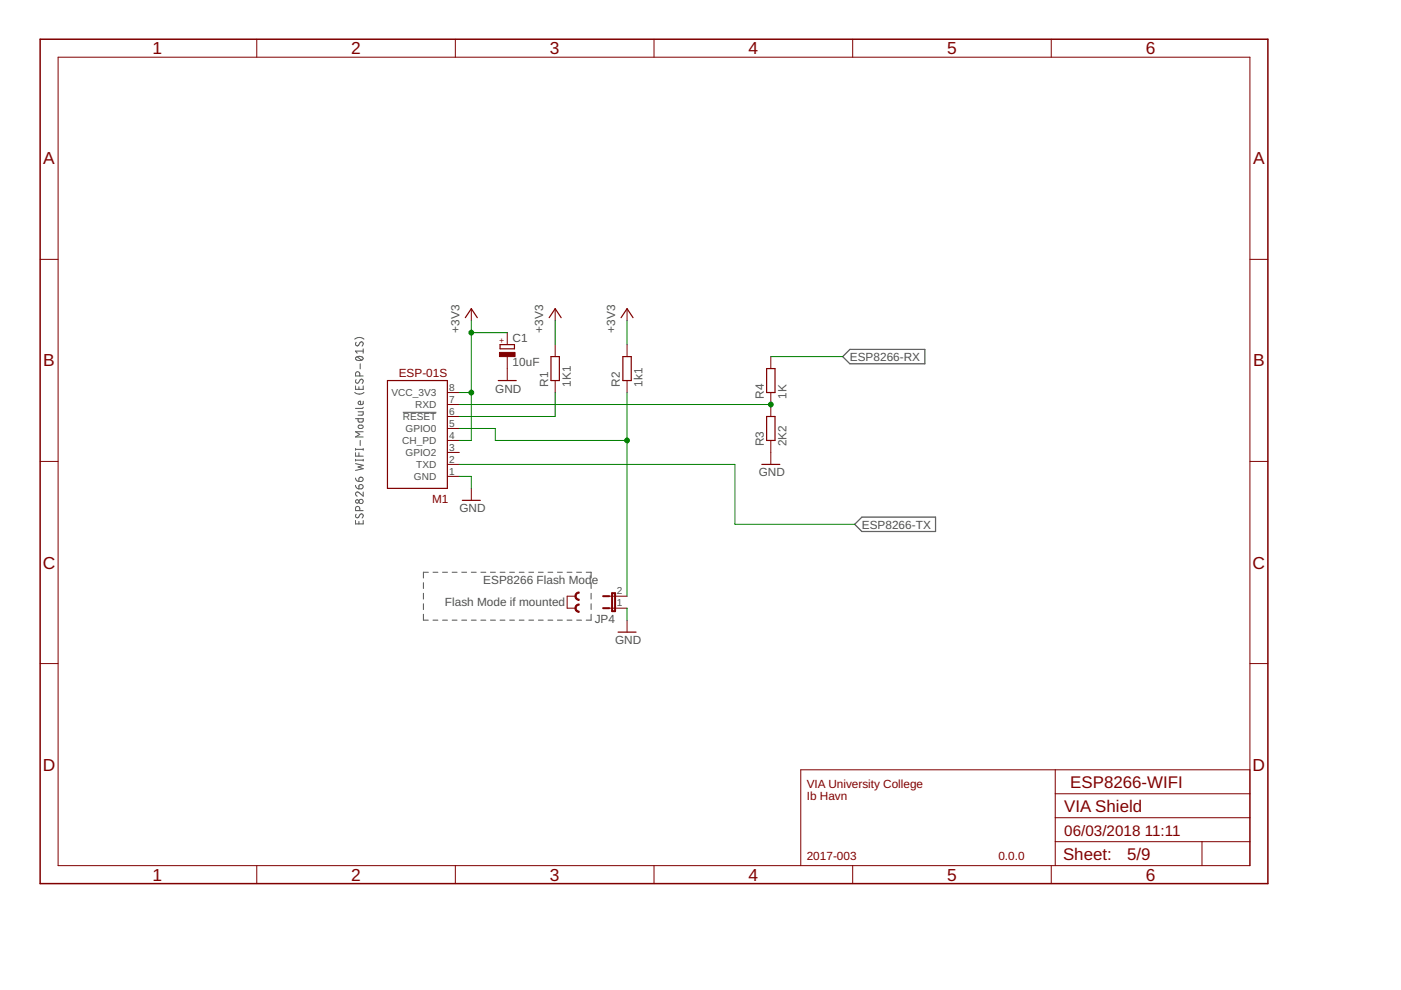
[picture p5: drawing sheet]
<svg xmlns="http://www.w3.org/2000/svg" width="297mm" height="210mm" viewBox="0 0 297 210" stroke-linecap="round" stroke-linejoin="round" font-family="sans-serif">
<g fill="none" stroke="#505050" stroke-width=".21">
<path d="M75.2 71.9a1.53 1.53 0 0 1 2 0M75.5 75.8a1.02 1.02 0 0 1 1.5 .2 .97 .97 0 0 1-1.6 0zM75.5 72.6l-.1 .5 .3 .2h.3l.3-.6a.4 .4 0 0 1 .6-.1 .4 .4 0 0 1 0 .6l-.1 .2M75.7 75.6l.9 .8M76.3 79.7v-.4a.46 .46 0 0 0-.5-.5 .46 .46 0 0 0-.4 .5v.4h1.6M76.4 77.1v1.1M77 74v.9M77 74.4h-1.6l.3 .5M75.2 83.2a1.53 1.53 0 0 0 2 0M75.4 88.8h1.6v.5l-.3 .2h-.6l-.2-.2v-.5M75.4 81.8v.7h1.6v-.7M75.4 95.1v.4"/>
<path d="M75.4 96v.7h1.6M75.4 97.4v.3M75.4 98.3l1.6 .4-1.1 .3 1.1 .4-1.6 .3M75.4 97.6h1.6M75.4 95.3h1.6M75.5 80.5l-.1 .5 .3 .3 .3-.1 .3-.6a.38 .38 0 0 1 .5-.2 .38 .38 0 0 1 .2 .6l-.2 .3M75.9 87.3h1.1v.6l-.2 .1h-.9M76 90.2l.6-.1a.36 .36 0 0 1 .4 .4 .36 .36 0 0 1-.4 .3l-.6-.1zM76.1 82v.5M76.1 96v.7M76.4 93.4v1.1M77 86.3l-.3 .3h-1.3"/>
<path d="M77 85.1l-.1 .6-.6 .1a.38 .38 0 0 1-.4-.5 .38 .38 0 0 1 .6-.2v.7M77 95.1v.4M77 97.4v.3M77 91.5h-1.6l.9 .6-.9 .5h1.6M85.4 87.4h7.1M75.4 102.9l.3 .6 .4 .2M75.4 101.4l.1 .4 .6 .3M75.4 110.4v.7h1.6v-.7M75.5 109l-.1 .2a.38 .38 0 0 0 .1 .5 .38 .38 0 0 0 .6-.1l.2-.5a.44 .44 0 0 1 .7 .1 .44 .44 0 0 1-.2 .6M76.1 110.6v.5M76.2 102.8a.47 .47 0 0 1 .8 .2 .47 .47 0 0 1-.4 .7h-.5zM76.2 101.3a.47 .47 0 0 1 .8 .1 .47 .47 0 0 1-.4 .7h-.5z"/>
<path d="M76.3 108.3v-.5a.46 .46 0 0 0-.5-.4 .46 .46 0 0 0-.4 .4v.5h1.6M77 104.3v.9l-.9-.8a.44 .44 0 0 0-.7 .2 .44 .44 0 0 0 .3 .6M89.8 123.5v1.3M89.8 125.8v1.2M89.8 128v1.2M89.8 130.2v1.3h1M90.8 121.3h-1v1.3M91.8 121.3h1M91.8 131.5h1M93.8 121.3h1.1M93.8 131.5h1.1M95.9 121.3h1"/>
<path d="M95.9 131.5h1M97.9 121.3h1M97.9 131.5h1M99.9 121.3h1.1M99.9 131.5h1.1M102 121.3h1M102 131.5h1M104 121.3h1M104 131.5h1M106 121.3h1.1M106 131.5h1.1M108.1 121.3h1"/>
<path d="M108.1 131.5h1M110.1 121.3h1M110.1 131.5h1M112.1 121.3h1M112.1 131.5h1M114.2 121.3h1M114.2 131.5h1M116.2 121.3h1M116.2 131.5h1M118.2 121.3h1M118.2 131.5h1M120.2 121.3h1.1"/>
<path d="M120.2 131.5h1.1M122.3 121.3h1M122.3 131.5h1M124.3 121.3h1v1.3M125.3 123.5v1.3M125.3 125.8v1.2M125.3 128v1.2M125.3 130.2v1.3h-1"/>
<circle cx="75.7" cy="106.3" r=".36"/>
<circle cx="76.6" cy="106.3" r=".45"/>
</g>
<path d="M178.7 75.6l1.5-1.5h15.9v3h-15.9zM181.2 111.2l1.5-1.6h15.7v3.1h-15.7z" fill="none" stroke="#505050" stroke-width=".25"/>
<g fill="none" stroke="#800000" stroke-width=".21">
<path d="M12.3 12.1h252.7v171.4h-252.7zM54.4 8.3v3.8M96.5 8.3v3.8M138.7 8.3v3.8M180.8 8.3v3.8M222.9 8.3v3.8M8.5 55h3.8M265 55h3.8M99.9 65.4v2.6M107.5 70.5v2.6M107.5 75.6v5.1M117.7 65.4v2.6"/>
<path d="M117.7 73.1v2.5M132.9 65.4v2.6M132.9 73.1v2.5M163.4 75.6v2.5M8.5 97.8h3.8M94.8 98.5h2.6M94.8 95.9h2.6M94.8 93.4h2.6M94.8 90.8h2.6M94.8 88.3h2.6M94.8 85.8h2.6M94.8 83.2h2.6"/>
<path d="M117.7 80.7v2.5M132.9 80.7v2.5M163.4 83.2v5.1M163.4 93.4v5.1M265 97.8h3.8M94.8 101h2.6M99.9 103.5v2.6M122 126.4h-1.8v2.5h1.8M129.1 128.9h3.8M129.1 126.4h3.8M132.9 131.5v2.5M8.5 140.7h3.8"/>
<path d="M265 140.7h3.8M223.7 178.5h41.3M223.7 163.2v20.3M223.7 173.4h41.3M223.7 168.3h41.3M254.8 178.5v5M265 163.2h-95.2v20.3M54.4 183.5v3.8M96.5 183.5v3.8M138.7 183.5v3.8M180.8 183.5v3.8M222.9 183.5v3.8"/>
</g>
<path d="M8.5 8.3h260.3v179h-260.3z" fill="none" stroke="#800000" stroke-width=".32"/>
<g fill="none" stroke="#800000" stroke-width=".25">
<path d="M98.7 67.4l1.2-2 1.3 2M106 73.1h3.1v.9h-3.1zM116.4 67.4l1.3-2 1.3 2M116.8 75.6h1.8v5.1h-1.8zM131.7 67.4l1.2-2 1.3 2M132.1 75.6h1.7v5.1h-1.7zM162.5 78.1h1.8v5.1h-1.8zM82.1 80.7h12.7v22.8h-12.7zM105.6 80.7h3.9M161.5 98.5h3.8M162.5 88.3h1.8v5.1h-1.8zM98 106.1h3.8"/>
<path d="M131 134h3.9"/>
</g>
<path d="M105.9 74.7h3.3v.9h-3.3z" fill="#800000" stroke="#800000" stroke-width=".21"/>
<path d="M127.9 128.9h1.2M127.9 126.4h1.2M129.8 125.8h.6v3.8h-.6z" fill="none" stroke="#800000" stroke-width=".42"/>
<g fill="#800000" stroke="#800000" stroke-width=".21">
<path d="M122.2 128.3l.6-.2v.2a.63 .63 0 0 0-.6 .6 .63 .63 0 0 0 .6 .7v.2a.89 .89 0 0 1-.9-.5 .89 .89 0 0 1 .3-1z" fill-rule="evenodd"/>
<path d="M122.2 125.7l.6-.2v.3a.63 .63 0 0 0-.6 .6 .63 .63 0 0 0 .6 .6v.3a.89 .89 0 0 1-.9-.6 .89 .89 0 0 1 .3-1z" fill-rule="evenodd"/>
</g>
<g fill="none" stroke="#008000" stroke-width=".21">
<path d="M99.9 68v25.4h-2.5M99.9 70.5h7.6M117.7 68v5.1M132.9 68v5.1M163.4 75.6h15.3M97.4 83.2h2.5M97.4 90.8h7.6v2.6h27.9M97.4 98.5h58.4v12.7h25.4M97.4 85.8h66M117.7 83.2v5.1h-20.3M132.9 83.2v43.2M97.4 101h2.5v2.5"/>
<path d="M132.9 128.9v2.6"/>
</g>
<g fill="#008000" stroke="#008000" stroke-width=".21">
<circle cx="99.9" cy="70.5" r=".51"/>
<circle cx="99.9" cy="83.2" r=".51"/>
<circle cx="163.4" cy="85.8" r=".51"/>
<circle cx="132.9" cy="93.4" r=".51"/>
</g>
<g font-size="3.7" fill="#800000">
<text x="32.4" y="11.5">1</text>
<text x="74.5" y="11.5">2</text>
<text x="116.6" y="11.5">3</text>
<text x="158.7" y="11.5">4</text>
<text x="200.8" y="11.5">5</text>
<text x="242.9" y="11.5">6</text>
<text x="9.2" y="34.8">A</text>
<text x="265.7" y="34.8">A</text>
<text x="9.2" y="77.7">B</text>
<text x="265.7" y="77.7">B</text>
<text x="9.1" y="120.6">C</text>
<text x="265.6" y="120.6">C</text>
<text x="9.1" y="163.4">D</text>
<text x="265.6" y="163.4">D</text>
<text x="32.4" y="186.7">1</text>
<text x="74.5" y="186.7">2</text>
<text x="116.6" y="186.7">3</text>
<text x="158.7" y="186.7">4</text>
<text x="200.8" y="186.7">5</text>
<text x="242.9" y="186.7">6</text>
</g>
<g font-size="3.6" fill="#800000">
<text x="226.9" y="167">ESP8266-WIFI</text>
<text x="225.6" y="172.1">VIA Shield</text>
<text x="225.4" y="182.4">Sheet:</text>
<text x="239" y="182.3">5/9</text>
</g>
<g font-size="3.2" fill="#800000">
<text x="225.6" y="177.2">06/03/2018</text>
<text x="242.7" y="177.2">11:11</text>
</g>
<g font-size="2.5" fill="#505050">
<text x="97.4" y="70.5" transform="rotate(-90 97.4 70.5)">+3V3</text>
<text x="115.2" y="70.5" transform="rotate(-90 115.2 70.5)">+3V3</text>
<text x="130.4" y="70.5" transform="rotate(-90 130.4 70.5)">+3V3</text>
<text x="108.7" y="77.7">10uF</text>
<text x="108.7" y="72.6">C1</text>
<text x="180.2" y="76.5">ESP8266-RX</text>
<text x="105" y="83.2">GND</text>
<text x="116.2" y="82" transform="rotate(-90 116.2 82)">R1</text>
<text x="121" y="82" transform="rotate(-90 121 82)">1K1</text>
<text x="131.4" y="82" transform="rotate(-90 131.4 82)">R2</text>
<text x="136.2" y="82" transform="rotate(-90 136.2 82)">1k1</text>
<text x="161.9" y="84.5" transform="rotate(-90 161.9 84.5)">R4</text>
<text x="166.7" y="84.5" transform="rotate(-90 166.7 84.5)">1K</text>
<text x="161.9" y="94.7" transform="rotate(-90 161.9 94.7)">R3</text>
<text x="166.7" y="94.7" transform="rotate(-90 166.7 94.7)">2K2</text>
<text x="160.9" y="101">GND</text>
<text x="97.4" y="108.6">GND</text>
<text x="182.7" y="112.1">ESP8266-TX</text>
<text x="102.5" y="123.9">ESP8266 Flash Mode</text>
<text x="94.3" y="128.4">Flash Mode if mounted</text>
<text x="126.1" y="132">JP4</text>
<text x="130.4" y="136.6">GND</text>
</g>
<g font-size="2.5" fill="#800000">
<text x="84.5" y="79.9">ESP-01S</text>
<text x="91.6" y="106.6">M1</text>
<text x="171" y="167">VIA University College</text>
<text x="171" y="169.6">Ib Havn</text>
<text x="171" y="182.3">2017-003</text>
<text x="211.7" y="182.3">0.0.0</text>
</g>
<g font-size="2.1" fill="#505050">
<text x="83" y="84">VCC_3V3</text>
<text x="95.2" y="82.9">8</text>
<text x="85.4" y="89.1">RESET</text>
<text x="88" y="86.5">RXD</text>
<text x="95.2" y="88">6</text>
<text x="95.2" y="85.4">7</text>
<text x="85.3" y="94.2">CH_PD</text>
<text x="86" y="91.6">GPIO0</text>
<text x="95.2" y="95.6">3</text>
<text x="95.2" y="93">4</text>
<text x="95.2" y="90.5">5</text>
<text x="86" y="96.7">GPIO2</text>
<text x="87.8" y="101.8">GND</text>
<text x="88.2" y="99.2">TXD</text>
<text x="95.2" y="100.7">1</text>
<text x="95.2" y="98.1">2</text>
<text x="130.8" y="128.6">1</text>
<text x="130.8" y="126">2</text>
</g>
<text font-size="1.8" fill="#800000" x="107" y="72.7" transform="rotate(-90 107 72.7)">+</text>
</svg>
